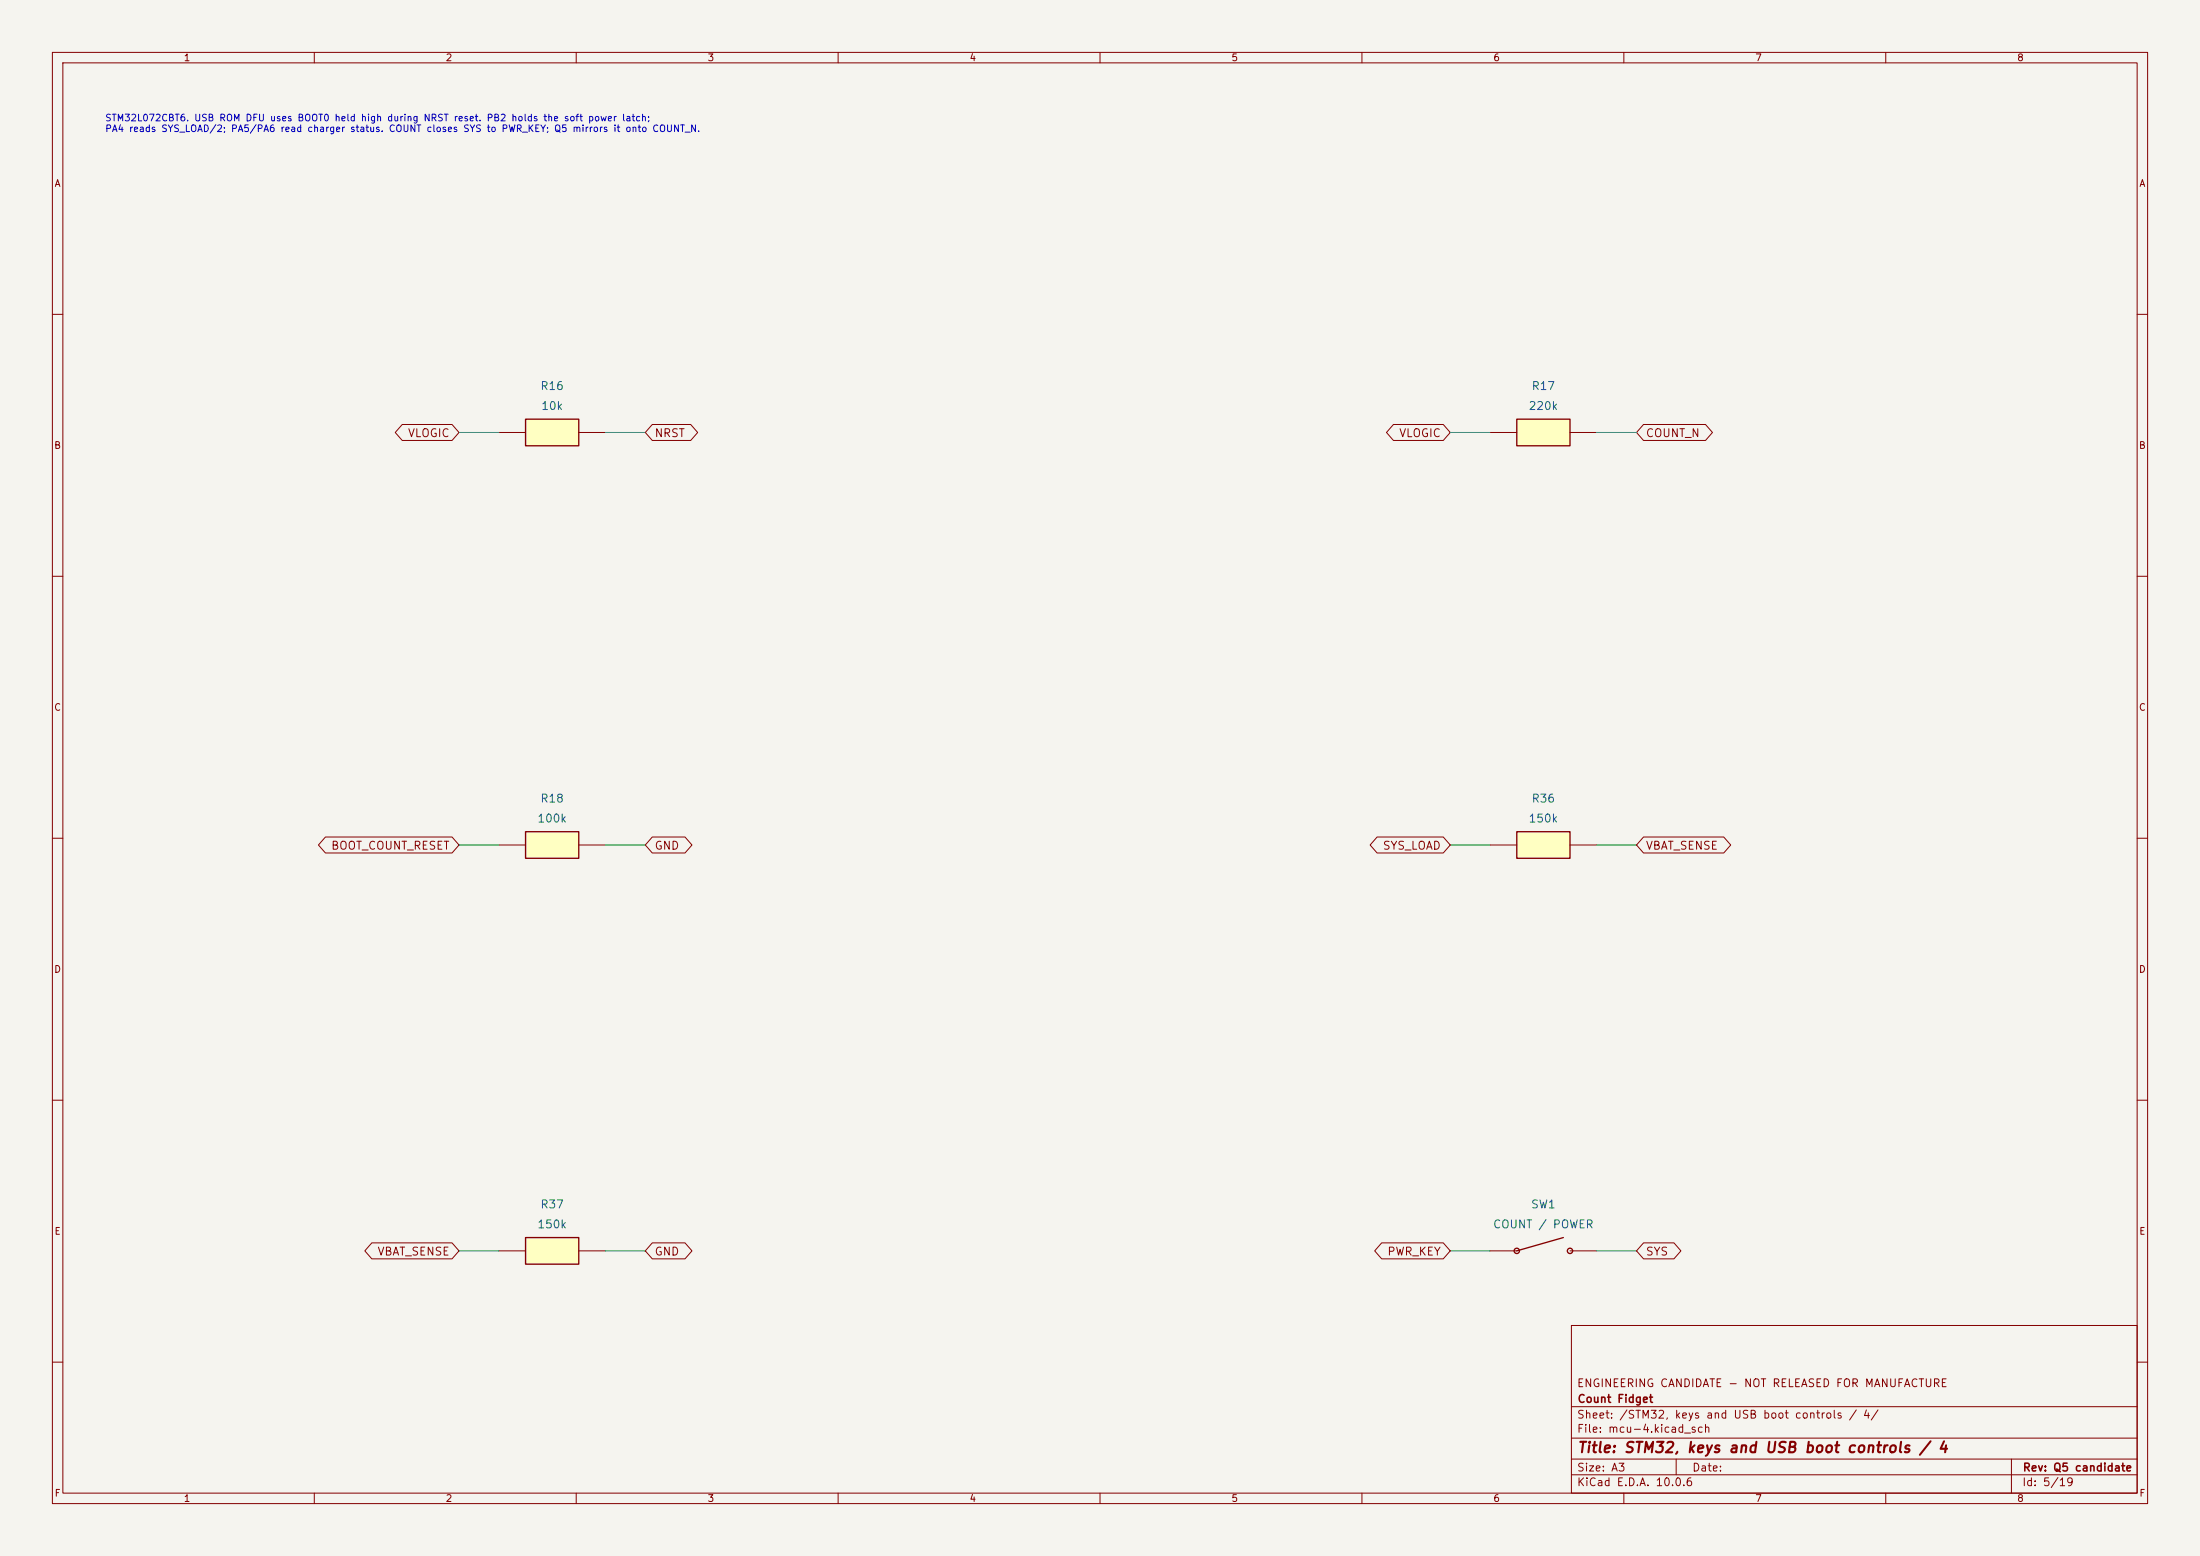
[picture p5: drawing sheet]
(kicad_sch (version 20250114) (generator "eeschema") (generator_version "10.0") (paper "A3") (title_block (title "STM32, keys and USB boot controls / 4") (rev "Q5 candidate")
   (company "Count Fidget") (comment 1 "ENGINEERING CANDIDATE - NOT RELEASED FOR MANUFACTURE"))
(lib_symbols (symbol "CountFidgetQ5:R16" (pin_names (offset 1.016) hide) (pin_numbers hide) (exclude_from_sim no) (in_bom yes) (on_board yes)
   (property "Reference" "R" (at 0 6.35 0) (effects (font (size 1.27 1.27)))) (property "Value" "0603WAF1002T5E" (at 0 -6.35 0) (effects (font (size 1.27 1.27))))
   (property "Footprint" "CountFidgetQ5:Resistor_SMD_R_0603_1608Metric" (at 0 0 0) (effects (font (size 1.27 1.27)) (hide yes)))
   (symbol "R16_0_1" (rectangle (start -5.08 2.54) (end 5.08 -2.54) (stroke (width 0.254) (type default)) (fill (type background)))) (symbol "R16_1_1" (pin passive line (at -10.16 0 0) (length 5.08) (name "1" (effects (font (size 1.524 1.524)))) (number "1" (effects (font (size 1.27 1.27)))))(pin passive line (at 10.16 0 180) (length 5.08) (name "2" (effects (font (size 1.524 1.524)))) (number "2" (effects (font (size 1.27 1.27)))))))
(symbol "CountFidgetQ5:R17" (pin_names (offset 1.016) hide) (pin_numbers hide) (exclude_from_sim no) (in_bom yes) (on_board yes)
   (property "Reference" "R" (at 0 6.35 0) (effects (font (size 1.27 1.27)))) (property "Value" "0603WAF2203T5E" (at 0 -6.35 0) (effects (font (size 1.27 1.27))))
   (property "Footprint" "CountFidgetQ5:Resistor_SMD_R_0603_1608Metric" (at 0 0 0) (effects (font (size 1.27 1.27)) (hide yes)))
   (symbol "R17_0_1" (rectangle (start -5.08 2.54) (end 5.08 -2.54) (stroke (width 0.254) (type default)) (fill (type background)))) (symbol "R17_1_1" (pin passive line (at -10.16 0 0) (length 5.08) (name "1" (effects (font (size 1.524 1.524)))) (number "1" (effects (font (size 1.27 1.27)))))(pin passive line (at 10.16 0 180) (length 5.08) (name "2" (effects (font (size 1.524 1.524)))) (number "2" (effects (font (size 1.27 1.27)))))))
(symbol "CountFidgetQ5:R18" (pin_names (offset 1.016) hide) (pin_numbers hide) (exclude_from_sim no) (in_bom yes) (on_board yes)
   (property "Reference" "R" (at 0 6.35 0) (effects (font (size 1.27 1.27)))) (property "Value" "0603WAF1003T5E" (at 0 -6.35 0) (effects (font (size 1.27 1.27))))
   (property "Footprint" "CountFidgetQ5:Resistor_SMD_R_0603_1608Metric" (at 0 0 0) (effects (font (size 1.27 1.27)) (hide yes)))
   (symbol "R18_0_1" (rectangle (start -5.08 2.54) (end 5.08 -2.54) (stroke (width 0.254) (type default)) (fill (type background)))) (symbol "R18_1_1" (pin passive line (at -10.16 0 0) (length 5.08) (name "1" (effects (font (size 1.524 1.524)))) (number "1" (effects (font (size 1.27 1.27)))))(pin passive line (at 10.16 0 180) (length 5.08) (name "2" (effects (font (size 1.524 1.524)))) (number "2" (effects (font (size 1.27 1.27)))))))
(symbol "CountFidgetQ5:R36" (pin_names (offset 1.016) hide) (pin_numbers hide) (exclude_from_sim no) (in_bom yes) (on_board yes)
   (property "Reference" "R" (at 0 6.35 0) (effects (font (size 1.27 1.27)))) (property "Value" "RT0603BRD07150KL" (at 0 -6.35 0) (effects (font (size 1.27 1.27))))
   (property "Footprint" "CountFidgetQ5:Resistor_SMD_R_0603_1608Metric" (at 0 0 0) (effects (font (size 1.27 1.27)) (hide yes)))
   (symbol "R36_0_1" (rectangle (start -5.08 2.54) (end 5.08 -2.54) (stroke (width 0.254) (type default)) (fill (type background)))) (symbol "R36_1_1" (pin passive line (at -10.16 0 0) (length 5.08) (name "1" (effects (font (size 1.524 1.524)))) (number "1" (effects (font (size 1.27 1.27)))))(pin passive line (at 10.16 0 180) (length 5.08) (name "2" (effects (font (size 1.524 1.524)))) (number "2" (effects (font (size 1.27 1.27)))))))
(symbol "CountFidgetQ5:R37" (pin_names (offset 1.016) hide) (pin_numbers hide) (exclude_from_sim no) (in_bom yes) (on_board yes)
   (property "Reference" "R" (at 0 6.35 0) (effects (font (size 1.27 1.27)))) (property "Value" "RT0603BRD07150KL" (at 0 -6.35 0) (effects (font (size 1.27 1.27))))
   (property "Footprint" "CountFidgetQ5:Resistor_SMD_R_0603_1608Metric" (at 0 0 0) (effects (font (size 1.27 1.27)) (hide yes)))
   (symbol "R37_0_1" (rectangle (start -5.08 2.54) (end 5.08 -2.54) (stroke (width 0.254) (type default)) (fill (type background)))) (symbol "R37_1_1" (pin passive line (at -10.16 0 0) (length 5.08) (name "1" (effects (font (size 1.524 1.524)))) (number "1" (effects (font (size 1.27 1.27)))))(pin passive line (at 10.16 0 180) (length 5.08) (name "2" (effects (font (size 1.524 1.524)))) (number "2" (effects (font (size 1.27 1.27)))))))
(symbol "CountFidgetQ5:SW1" (pin_names (offset 1.016) hide) (pin_numbers hide) (exclude_from_sim no) (in_bom yes) (on_board yes)
   (property "Reference" "SW" (at 0 6.35 0) (effects (font (size 1.27 1.27)))) (property "Value" "CPG151101S11-16" (at 0 -6.35 0) (effects (font (size 1.27 1.27))))
   (property "Footprint" "CountFidgetQ5:SW_Hotswap_Kailh_MX_CPG151101S11" (at 0 0 0) (effects (font (size 1.27 1.27)) (hide yes)))
   (symbol "SW1_0_1" (polyline (pts (xy -5.08 0) (xy 3.81 2.54)) (stroke (width .254) (type default)) (fill (type none)))(circle (center -5.08 0) (radius .508) (stroke (width .254) (type default)) (fill (type none)))(circle (center 5.08 0) (radius .508) (stroke (width .254) (type default)) (fill (type none)))) (symbol "SW1_1_1" (pin passive line (at -10.16 0 0) (length 5.08) (name "1" (effects (font (size 1.524 1.524)))) (number "1" (effects (font (size 1.27 1.27)))))(pin passive line (at 10.16 0 180) (length 5.08) (name "2" (effects (font (size 1.524 1.524)))) (number "2" (effects (font (size 1.27 1.27))))))))
(text "STM32L072CBT6. USB ROM DFU uses BOOT0 held high during NRST reset. PB2 holds the soft power latch;\nPA4 reads SYS_LOAD/2; PA5/PA6 read charger status. COUNT closes SYS to PWR_KEY; Q5 mirrors it onto COUNT_N." (at 20 22 0) (effects (font (size 1.27 1.27)) (justify left top)))
(symbol (lib_id "CountFidgetQ5:R16") (at 105.41 82.55 0) (unit 1) (exclude_from_sim no) (in_bom yes) (on_board yes) (dnp no) (property "Reference" "R16" (at 105.41 73.66 0) (effects (font (size 1.524 1.524)))) (property "Value" "10k" (at 105.41 77.46999999999998 0) (effects (font (size 1.524 1.524))))
   (property "Footprint" "CountFidgetQ5:Resistor_SMD_R_0603_1608Metric" (at 105.41 82.55 0) (effects (font (size 1.27 1.27)) (hide yes))) (property "MPN" "0603WAF1002T5E" (at 105.41 77.46999999999998 0) (effects (font (size 1.524 1.524)) (hide yes)))
   (property "Description" "1%, 0603, 0.1 W" (at 105.41 82.55 0) (effects (font (size 1.27 1.27)) (hide yes))) (pin "1")(pin "2"))
(wire (pts (xy 95.25 82.55) (xy 87.63 82.55)) (stroke (width 0) (type default)))
(global_label "VLOGIC" (shape bidirectional) (at 87.63 82.55 180) (effects (font (size 1.524 1.524)) (justify right))
   (property "Intersheetrefs" "${INTERSHEET_REFS}" (at 87.63 82.55 0) (effects (font (size 1.27 1.27)) (hide yes))))
(wire (pts (xy 115.57 82.55) (xy 123.19 82.55)) (stroke (width 0) (type default)))
(global_label "NRST" (shape bidirectional) (at 123.19 82.55 0) (effects (font (size 1.524 1.524)) (justify left))
   (property "Intersheetrefs" "${INTERSHEET_REFS}" (at 123.19 82.55 0) (effects (font (size 1.27 1.27)) (hide yes))))
(symbol (lib_id "CountFidgetQ5:R17") (at 294.64 82.55 0) (unit 1) (exclude_from_sim no) (in_bom yes) (on_board yes) (dnp no) (property "Reference" "R17" (at 294.64 73.66 0) (effects (font (size 1.524 1.524)))) (property "Value" "220k" (at 294.64 77.46999999999998 0) (effects (font (size 1.524 1.524))))
   (property "Footprint" "CountFidgetQ5:Resistor_SMD_R_0603_1608Metric" (at 294.64 82.55 0) (effects (font (size 1.27 1.27)) (hide yes))) (property "MPN" "0603WAF2203T5E" (at 294.64 77.46999999999998 0) (effects (font (size 1.524 1.524)) (hide yes)))
   (property "Description" "1%, 0603, 0.1 W; >=13.4 uA held-contact current at 2.97 V, above switch 10 uA minimum" (at 294.64 82.55 0) (effects (font (size 1.27 1.27)) (hide yes))) (pin "1")(pin "2"))
(wire (pts (xy 284.48 82.55) (xy 276.86 82.55)) (stroke (width 0) (type default)))
(global_label "VLOGIC" (shape bidirectional) (at 276.86 82.55 180) (effects (font (size 1.524 1.524)) (justify right))
   (property "Intersheetrefs" "${INTERSHEET_REFS}" (at 276.86 82.55 0) (effects (font (size 1.27 1.27)) (hide yes))))
(wire (pts (xy 304.8 82.55) (xy 312.42 82.55)) (stroke (width 0) (type default)))
(global_label "COUNT_N" (shape bidirectional) (at 312.42 82.55 0) (effects (font (size 1.524 1.524)) (justify left))
   (property "Intersheetrefs" "${INTERSHEET_REFS}" (at 312.42 82.55 0) (effects (font (size 1.27 1.27)) (hide yes))))
(symbol (lib_id "CountFidgetQ5:R18") (at 105.41 161.29 0) (unit 1) (exclude_from_sim no) (in_bom yes) (on_board yes) (dnp no) (property "Reference" "R18" (at 105.41 152.4 0) (effects (font (size 1.524 1.524)))) (property "Value" "100k" (at 105.41 156.21 0) (effects (font (size 1.524 1.524))))
   (property "Footprint" "CountFidgetQ5:Resistor_SMD_R_0603_1608Metric" (at 105.41 161.29 0) (effects (font (size 1.27 1.27)) (hide yes))) (property "MPN" "0603WAF1003T5E" (at 105.41 156.21 0) (effects (font (size 1.524 1.524)) (hide yes)))
   (property "Description" "1%, 0603, 0.1 W; >=13.4 uA held-contact current at 2.97 V, above switch 10 uA minimum" (at 105.41 161.29 0) (effects (font (size 1.27 1.27)) (hide yes))) (pin "1")(pin "2"))
(wire (pts (xy 95.25 161.29) (xy 87.63 161.29)) (stroke (width 0) (type default)))
(global_label "BOOT_COUNT_RESET" (shape bidirectional) (at 87.63 161.29 180) (effects (font (size 1.524 1.524)) (justify right))
   (property "Intersheetrefs" "${INTERSHEET_REFS}" (at 87.63 161.29 0) (effects (font (size 1.27 1.27)) (hide yes))))
(wire (pts (xy 115.57 161.29) (xy 123.19 161.29)) (stroke (width 0) (type default)))
(global_label "GND" (shape bidirectional) (at 123.19 161.29 0) (effects (font (size 1.524 1.524)) (justify left))
   (property "Intersheetrefs" "${INTERSHEET_REFS}" (at 123.19 161.29 0) (effects (font (size 1.27 1.27)) (hide yes))))
(symbol (lib_id "CountFidgetQ5:R36") (at 294.64 161.29 0) (unit 1) (exclude_from_sim no) (in_bom yes) (on_board yes) (dnp no) (property "Reference" "R36" (at 294.64 152.4 0) (effects (font (size 1.524 1.524)))) (property "Value" "150k" (at 294.64 156.21 0) (effects (font (size 1.524 1.524))))
   (property "Footprint" "CountFidgetQ5:Resistor_SMD_R_0603_1608Metric" (at 294.64 161.29 0) (effects (font (size 1.27 1.27)) (hide yes))) (property "MPN" "RT0603BRD07150KL" (at 294.64 156.21 0) (effects (font (size 1.524 1.524)) (hide yes)))
   (property "Description" "150k 0.1% 25ppm; SYS_LOAD/2 to PA4 ADC_IN4; zero current while U7 is off" (at 294.64 161.29 0) (effects (font (size 1.27 1.27)) (hide yes))) (pin "1")(pin "2"))
(wire (pts (xy 284.48 161.29) (xy 276.86 161.29)) (stroke (width 0) (type default)))
(global_label "SYS_LOAD" (shape bidirectional) (at 276.86 161.29 180) (effects (font (size 1.524 1.524)) (justify right))
   (property "Intersheetrefs" "${INTERSHEET_REFS}" (at 276.86 161.29 0) (effects (font (size 1.27 1.27)) (hide yes))))
(wire (pts (xy 304.8 161.29) (xy 312.42 161.29)) (stroke (width 0) (type default)))
(global_label "VBAT_SENSE" (shape bidirectional) (at 312.42 161.29 0) (effects (font (size 1.524 1.524)) (justify left))
   (property "Intersheetrefs" "${INTERSHEET_REFS}" (at 312.42 161.29 0) (effects (font (size 1.27 1.27)) (hide yes))))
(symbol (lib_id "CountFidgetQ5:R37") (at 105.41 238.76 0) (unit 1) (exclude_from_sim no) (in_bom yes) (on_board yes) (dnp no) (property "Reference" "R37" (at 105.41 229.87 0) (effects (font (size 1.524 1.524)))) (property "Value" "150k" (at 105.41 233.68 0) (effects (font (size 1.524 1.524))))
   (property "Footprint" "CountFidgetQ5:Resistor_SMD_R_0603_1608Metric" (at 105.41 238.76 0) (effects (font (size 1.27 1.27)) (hide yes))) (property "MPN" "RT0603BRD07150KL" (at 105.41 233.68 0) (effects (font (size 1.524 1.524)) (hide yes)))
   (property "Description" "150k 0.1% 25ppm; SYS_LOAD/2 to PA4 ADC_IN4; zero current while U7 is off" (at 105.41 238.76 0) (effects (font (size 1.27 1.27)) (hide yes))) (pin "1")(pin "2"))
(wire (pts (xy 95.25 238.76) (xy 87.63 238.76)) (stroke (width 0) (type default)))
(global_label "VBAT_SENSE" (shape bidirectional) (at 87.63 238.76 180) (effects (font (size 1.524 1.524)) (justify right))
   (property "Intersheetrefs" "${INTERSHEET_REFS}" (at 87.63 238.76 0) (effects (font (size 1.27 1.27)) (hide yes))))
(wire (pts (xy 115.57 238.76) (xy 123.19 238.76)) (stroke (width 0) (type default)))
(global_label "GND" (shape bidirectional) (at 123.19 238.76 0) (effects (font (size 1.524 1.524)) (justify left))
   (property "Intersheetrefs" "${INTERSHEET_REFS}" (at 123.19 238.76 0) (effects (font (size 1.27 1.27)) (hide yes))))
(symbol (lib_id "CountFidgetQ5:SW1") (at 294.64 238.76 0) (unit 1) (exclude_from_sim no) (in_bom yes) (on_board yes) (dnp no) (property "Reference" "SW1" (at 294.64 229.87 0) (effects (font (size 1.524 1.524)))) (property "Value" "COUNT / POWER" (at 294.64 233.68 0) (effects (font (size 1.524 1.524))))
   (property "Footprint" "CountFidgetQ5:SW_Hotswap_Kailh_MX_CPG151101S11" (at 294.64 238.76 0) (effects (font (size 1.27 1.27)) (hide yes))) (property "MPN" "CPG151101S11-16" (at 294.64 233.68 0) (effects (font (size 1.524 1.524)) (hide yes)))
   (property "Description" "MX hot-swap socket, vendor SMT on the bottom side. COUNT / POWER: closes SYS to PWR_KEY, powering the board on and, through Q5, driving COUNT_N low. The user presses a clicky MX switch (CPG151101D13, clipped into the printed key plate) into it: no switch soldering." (at 294.64 238.76 0) (effects (font (size 1.27 1.27)) (hide yes))) (pin "1")(pin "2"))
(wire (pts (xy 284.48 238.76) (xy 276.86 238.76)) (stroke (width 0) (type default)))
(global_label "PWR_KEY" (shape bidirectional) (at 276.86 238.76 180) (effects (font (size 1.524 1.524)) (justify right))
   (property "Intersheetrefs" "${INTERSHEET_REFS}" (at 276.86 238.76 0) (effects (font (size 1.27 1.27)) (hide yes))))
(wire (pts (xy 304.8 238.76) (xy 312.42 238.76)) (stroke (width 0) (type default)))
(global_label "SYS" (shape bidirectional) (at 312.42 238.76 0) (effects (font (size 1.524 1.524)) (justify left))
   (property "Intersheetrefs" "${INTERSHEET_REFS}" (at 312.42 238.76 0) (effects (font (size 1.27 1.27)) (hide yes)))))
